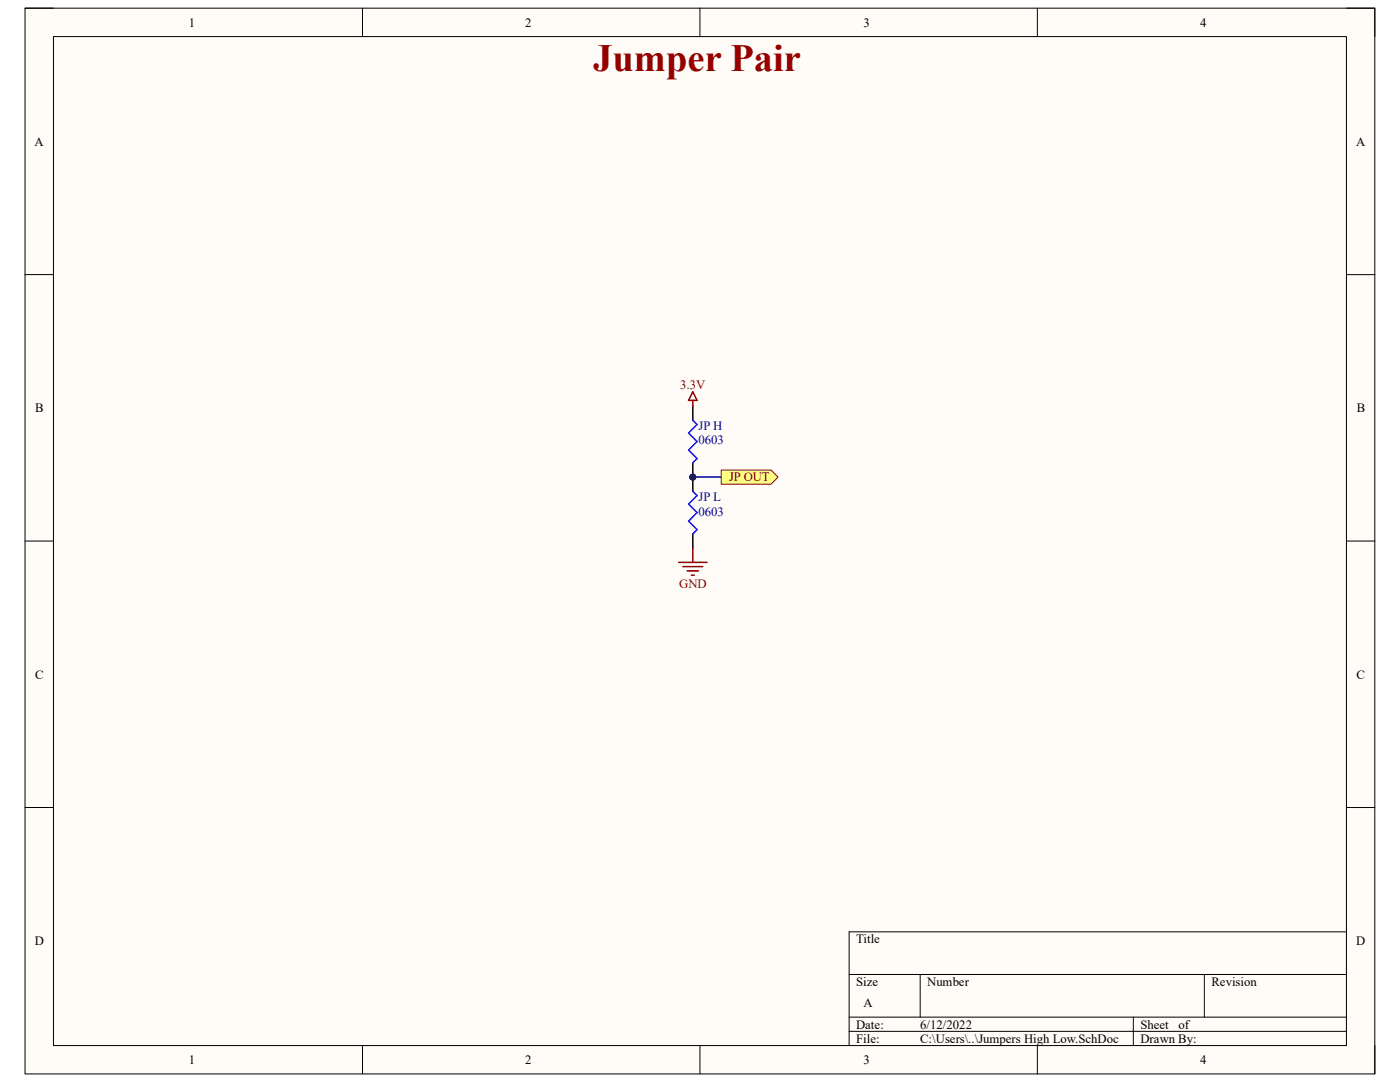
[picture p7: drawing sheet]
<svg xmlns="http://www.w3.org/2000/svg" width="279mm" height="216mm" viewBox="0 0 279 216" stroke-linecap="round" stroke-linejoin="round" font-family="sans-serif">
<path d="M5 1.6h269.4v212.7h-269.4z" fill-rule="evenodd" fill="#fffcf8"/>
<path d="M5 1.6h269.4v212.7h-269.4z" fill="none" stroke="#000" stroke-width=".2"/>
<path d="M10.7 7.3h258v201.3h-258z" fill-rule="evenodd" fill="#fffcf8"/>
<g fill="none" stroke="#000" stroke-width=".2">
<path d="M5 1.6h5.7M10.7 7.3h258v201.3h-258zM72.3 1.6v5.7M139.7 1.6v5.7M207 1.6v5.7M268.7 1.6h5.7v5.7M5 54.8h5.7M268.7 54.8h5.7M5 108h5.7M268.7 108h5.7M5 161.1h5.7M268.7 161.1h5.7"/>
<path d="M169.5 194.4h99.2M183.6 194.4v8.6M240.3 194.4v8.6M268.7 185.9h-99.2v22.7M72.3 208.6v5.7M139.7 208.6v5.7M169.5 203h99.2M169.5 205.8h99.2M207 208.6v5.7M226.2 203v5.6M274.4 208.6v5.7"/>
</g>
<circle cx="138.3" cy="95.2" r=".57" fill="#000080"/>
<circle cx="138.3" cy="95.2" r=".57" fill="none" stroke="#000080" stroke-width=".2"/>
<path d="M138.3 81v2.9M138.3 92.4v2.8" fill="none" stroke="#000" stroke-width=".3"/>
<circle cx="138.3" cy="95.2" r=".57" fill="#000080"/>
<circle cx="138.3" cy="95.2" r=".57" fill="none" stroke="#000080" stroke-width=".2"/>
<path d="M138.3 83.9l.8 .8-1.7 1.7 1.7 1.7-1.7 1.7 1.7 1.7-.8 .9" fill="none" stroke="#00f" stroke-width=".3"/>
<circle cx="138.3" cy="95.2" r=".57" fill="#000080"/>
<circle cx="138.3" cy="95.2" r=".57" fill="none" stroke="#000080" stroke-width=".2"/>
<path d="M138.3 95.2v2.8" fill="none" stroke="#000" stroke-width=".3"/>
<circle cx="138.3" cy="95.2" r=".57" fill="#000080"/>
<circle cx="138.3" cy="95.2" r=".57" fill="none" stroke="#000080" stroke-width=".2"/>
<path d="M138.3 106.5v2.9" fill="none" stroke="#000" stroke-width=".3"/>
<path d="M138.3 98l.8 .9-1.7 1.7 1.7 1.7-1.7 1.7 1.7 1.7-.8 .8" fill="none" stroke="#00f" stroke-width=".3"/>
<path d="M138.3 79.9v1.1M138.3 78.2l.8 1.7h-1.7zM135.4 112.2h5.7M136.3 113.1h4M137.1 113.9h2.3M138 114.8h.6M138.3 109.4v2.8" fill="none" stroke="#800000" stroke-width=".3"/>
<path d="M138.3 95.2h5.6" fill="none" stroke="#000080" stroke-width=".3"/>
<circle cx="138.3" cy="95.2" r=".57" fill="#000080"/>
<circle cx="138.3" cy="95.2" r=".57" fill="none" stroke="#000080" stroke-width=".2"/>
<path d="M143.9 93.8h10l1.4 1.4-1.4 1.4h-10z" fill-rule="evenodd" fill="#ffff80"/>
<path d="M143.9 93.8h10l1.4 1.4-1.4 1.4h-10z" fill="none" stroke="#800000" stroke-width=".2"/>
<text font-size="7.7" fill="#980000" x="118.4" y="14.1">Jumper Pair</text>
<g font-size="2.5">
<text x="37.7" y="5.3">1</text>
<text x="104.8" y="5.3">2</text>
<text x="172.3" y="5.3">3</text>
<text x="239.5" y="5.3">4</text>
<text x="6.9" y="29.1">A</text>
<text x="270.6" y="29.1">A</text>
<text x="7" y="82.3">B</text>
<text x="270.8" y="82.3">B</text>
<text x="7" y="135.4">C</text>
<text x="270.7" y="135.4">C</text>
<text x="6.9" y="188.6">D</text>
<text x="170.9" y="188.2">Title</text>
<text x="270.7" y="188.6">D</text>
<text x="170.9" y="196.7">Size</text>
<text x="185" y="196.7">Number</text>
<text x="241.8" y="196.7">Revision</text>
<text x="172.3" y="201">A</text>
<text x="170.9" y="205.2">Date:</text>
<text x="170.9" y="208.1">File:</text>
<text x="183.6" y="205.2">6/12/2022</text>
<text x="183.7" y="208.1">C:\Users\..\Jumpers High Low.SchDoc</text>
<text x="227.6" y="205.2">Sheet</text>
<text x="227.6" y="208.1">Drawn By:</text>
<text x="235.2" y="205.2">of</text>
<text x="37.7" y="212.3">1</text>
<text x="104.8" y="212.3">2</text>
<text x="172.3" y="212.3">3</text>
<text x="239.5" y="212.3">4</text>
</g>
<g font-size="2.5" fill="#800000">
<text x="135.8" y="77.6">3.3V</text>
<text x="145.5" y="96.1">JP OUT</text>
<text x="135.6" y="117.3">GND</text>
</g>
<g font-size="2.5" fill="#000080">
<text x="139.4" y="85.9">JP H</text>
<text x="139.4" y="88.7">0603</text>
<text x="139.4" y="100">JP L</text>
<text x="139.4" y="102.9">0603</text>
</g>
</svg>
